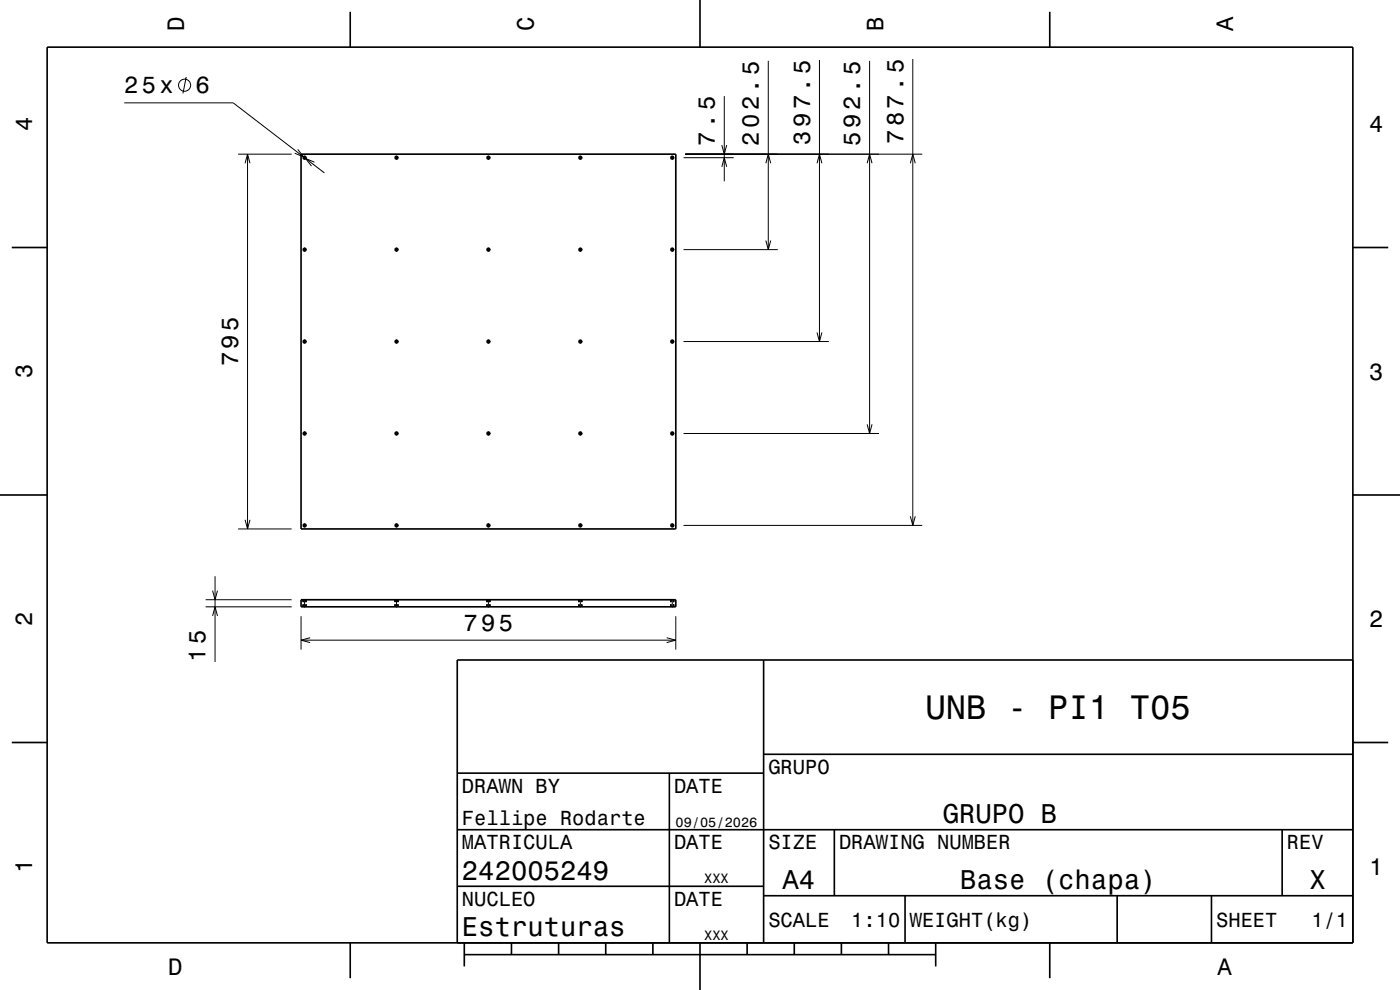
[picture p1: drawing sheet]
<svg xmlns="http://www.w3.org/2000/svg" width="297mm" height="210mm" viewBox="0 0 297 210" stroke-linecap="round" stroke-linejoin="round" font-family="sans-serif">
<g fill="none" stroke="#000" stroke-width=".21">
<path d="M39.5 16.3l-.7 3.5M163 12.9v40.1M173.8 12.7v59.7M184.5 12.9v79.1M193.6 12.5v98.9M26.4 21.8h23.1l19.3 14.9M50.5 32.7h11.4M52 34.6l.5-1.9 .5 1.9M52.5 32.7v79.5M63.2 31.7l1.2 1.6-1.9-.8M64.2 33.5h.8M64.6 33.1v.7"/>
<path d="M66.7 34.4l-1.8-.8 1.2 1.6M83.7 33.5h.8M84.1 33.1v.7M103.2 33.5h.8M103.6 33.1v.7M122.7 33.5h.8M123.1 33.1v.7M142.2 33.5h.8M142.6 33.1v.7M145 33.5h10.6M145.4 32.7h50.2M153.1 30.8l.5 1.9 .6-1.9"/>
<path d="M153.1 35.4l.5-1.9 .6 1.9M153.6 20.4v18M162.5 34.6l.5-1.9 .5 1.9M173.3 34.6l.5-1.9 .6 1.9M184 34.6l.5-1.9 .5 1.9M193.1 34.6l.5-1.9 .6 1.9M64.2 53h.8M64.6 52.6v.7M83.7 53h.8M84.1 52.6v.7M103.2 53h.8M103.6 52.6v.7"/>
<path d="M122.7 53h.8M123.1 52.6v.7M142.2 53h.8M142.6 52.6v.7M145 53h20M162.5 51l.5 2 .5-2M64.2 72.4h.8M64.6 72.1v.7M83.7 72.4h.8M84.1 72.1v.7M103.2 72.4h.8M103.6 72.1v.7"/>
<path d="M122.7 72.4h.8M123.1 72.1v.7M142.2 72.4h.8M142.6 72.1v.7M145 72.4h30.8M173.3 70.5l.5 1.9 .6-1.9M64.2 92h.8M64.6 91.6v.7M83.7 92h.8M84.1 91.6v.7M103.2 92h.8M103.6 91.6v.7"/>
<path d="M122.7 92h.8M123.1 91.6v.7M142.2 92h.8M142.6 91.6v.7M145 92h41.5M184 90l.5 2 .5-2M50.5 112.2h11.4M52 110.3l.5 1.9 .5-1.9M64.2 111.4h.8M64.6 111.1v.7M83.7 111.4h.8M84.1 111.1v.7"/>
<path d="M103.2 111.4h.8M103.6 111.1v.7M122.7 111.4h.8M123.1 111.1v.7M142.2 111.4h.8M142.6 111.1v.7M145 111.4h50.6M193.1 109.5l.5 1.9 .6-1.9M43.6 128.7h18.3M43.6 127.2h18.3M45.1 125.3l.5 1.9 .5-1.9M45.1 130.6l.5-1.9 .5 1.9"/>
<path d="M45.6 122.2v18.2M63.9 130.7v7.1M63.9 135.8h79.5M64.3 127.2v.5M64.3 128.2v.5M64.6 127.1v1.8M64.9 127.2v.5M64.9 128.2v.5M65.8 135.3l-1.9 .5 1.9 .5M83.8 127.2v.5M83.8 128.2v.5M84.1 127.1v1.8"/>
<path d="M84.4 127.2v.5M84.4 128.2v.5M103.3 127.2v.5M103.3 128.2v.5M103.6 127.1v1.8M103.9 127.2v.5M103.9 128.2v.5M122.8 127.2v.5M122.8 128.2v.5M123.1 127.1v1.8M123.4 127.2v.5M123.4 128.2v.5"/>
<path d="M141.4 135.3l2 .5-2 .5M142.3 127.2v.5M142.3 128.2v.5M142.6 127.1v1.8M142.9 127.2v.5M142.9 128.2v.5M143.4 130.7v7.1"/>
<circle cx="39.2" cy="18.1" r="1.28"/>
</g>
<g fill="none" stroke="#000" stroke-width=".35">
<path d="M10 10h277v190h-277zM74.3 2.5v7.5M148.5 0v10M222.7 2.5v7.5M63.9 32.7h79.5v79.5h-79.5zM2.5 52.5h7.5M287 52.5h7.5M0 105h10M287 105h10M63.9 127.2h79.5v1.5h-79.5zM162 140v60M287 140h-190v60"/>
<path d="M2.5 157.5h7.5M287 157.5h7.5M97 176h190M97 164h65M142 164v36M162 160h125M177 176v14M272 176v14M97 188h65M162 190h125M192 190v10M237 190v10"/>
<path d="M257 190v10M74.3 200v7.5M98.5 202.5h100M98.5 200v5M108.5 200v2.5M118.5 200v2.5M128.5 200v2.5M138.5 200v2.5M148.5 200v10M158.5 200v2.5M168.5 200v2.5M178.5 200v2.5"/>
<path d="M188.5 200v2.5M198.5 200v5M222.7 200v7.5"/>
<circle cx="64.6" cy="33.5" r=".3"/>
<circle cx="84.1" cy="33.5" r=".3"/>
<circle cx="103.6" cy="33.5" r=".3"/>
<circle cx="123.1" cy="33.5" r=".3"/>
<circle cx="142.6" cy="33.5" r=".3"/>
<circle cx="64.6" cy="53" r=".3"/>
<circle cx="84.1" cy="53" r=".3"/>
<circle cx="103.6" cy="53" r=".3"/>
<circle cx="123.1" cy="53" r=".3"/>
<circle cx="142.6" cy="53" r=".3"/>
<circle cx="64.6" cy="72.5" r=".3"/>
<circle cx="84.1" cy="72.5" r=".3"/>
<circle cx="103.6" cy="72.5" r=".3"/>
<circle cx="123.1" cy="72.5" r=".3"/>
<circle cx="142.6" cy="72.5" r=".3"/>
<circle cx="64.6" cy="92" r=".3"/>
<circle cx="84.1" cy="92" r=".3"/>
<circle cx="103.6" cy="92" r=".3"/>
<circle cx="123.1" cy="92" r=".3"/>
<circle cx="142.6" cy="92" r=".3"/>
<circle cx="64.6" cy="111.4" r=".3"/>
<circle cx="84.1" cy="111.4" r=".3"/>
<circle cx="103.6" cy="111.4" r=".3"/>
<circle cx="123.1" cy="111.5" r=".3"/>
<circle cx="142.6" cy="111.4" r=".3"/>
</g>
<text font-size="7.2" x="196.3" y="152.6">UNB - PI1 T05</text>
<g font-size="5.8">
<text x="200" y="174.6">GRUPO B</text>
<text x="98" y="186.6">242005249</text>
<text x="166" y="188.6">A4</text>
<text x="203.7" y="188.6">Base (chapa)</text>
<text x="277.8" y="188.6">X</text>
<text x="98" y="198.6">Estruturas</text>
</g>
<g font-size="5">
<text x="39" y="6.5" transform="rotate(-90 39 6.5)">D</text>
<text x="113.2" y="6.5" transform="rotate(-90 113.2 6.5)">C</text>
<text x="187.4" y="6.5" transform="rotate(-90 187.4 6.5)">B</text>
<text x="261.6" y="6.5" transform="rotate(-90 261.6 6.5)">A</text>
<text x="26.4" y="19.8">25x</text>
<text x="41.4" y="19.8">6</text>
<text x="6.8" y="27.8" transform="rotate(-90 6.8 27.8)">4</text>
<text x="290.5" y="28.1">4</text>
<text x="151.6" y="30.9" transform="rotate(-90 151.6 30.9)">7.5</text>
<text x="161" y="30.9" transform="rotate(-90 161 30.9)">202.5</text>
<text x="171.8" y="30.7" transform="rotate(-90 171.8 30.7)">397.5</text>
<text x="182.5" y="30.9" transform="rotate(-90 182.5 30.9)">592.5</text>
<text x="191.6" y="30.5" transform="rotate(-90 191.6 30.5)">787.5</text>
<text x="50.5" y="77.7" transform="rotate(-90 50.5 77.7)">795</text>
<text x="6.8" y="80.3" transform="rotate(-90 6.8 80.3)">3</text>
<text x="290.5" y="80.6">3</text>
<text x="6.8" y="132.8" transform="rotate(-90 6.8 132.8)">2</text>
<text x="98.4" y="133.8">795</text>
<text x="290.5" y="133.1">2</text>
<text x="43.6" y="140.4" transform="rotate(-90 43.6 140.4)">15</text>
<text x="6.8" y="185.3" transform="rotate(-90 6.8 185.3)">1</text>
<text x="290.5" y="185.6">1</text>
<text x="35.7" y="206.8">D</text>
<text x="258.3" y="206.8">A</text>
</g>
<g font-size="4.3">
<text x="163" y="164.2">GRUPO</text>
<text x="98" y="168.2">DRAWN BY</text>
<text x="143" y="168.2">DATE</text>
<text x="98" y="175">Fellipe Rodarte</text>
<text x="98" y="180.2">MATRICULA</text>
<text x="143" y="180.2">DATE</text>
<text x="163" y="180.2">SIZE</text>
<text x="178" y="180.2">DRAWING NUMBER</text>
<text x="273" y="180.2">REV</text>
<text x="98" y="192.2">NUCLEO</text>
<text x="143" y="192.2">DATE</text>
<text x="163" y="196.6">SCALE</text>
<text x="180.6" y="196.6">1:10</text>
<text x="193" y="196.6">WEIGHT(kg)</text>
<text x="258" y="196.6">SHEET</text>
<text x="278.2" y="196.6">1/1</text>
</g>
<g font-size="2.9">
<text x="143.3" y="175.3">09/05/2026</text>
<text x="149.4" y="187.3">XXX</text>
<text x="149.4" y="199.3">XXX</text>
</g>
</svg>
